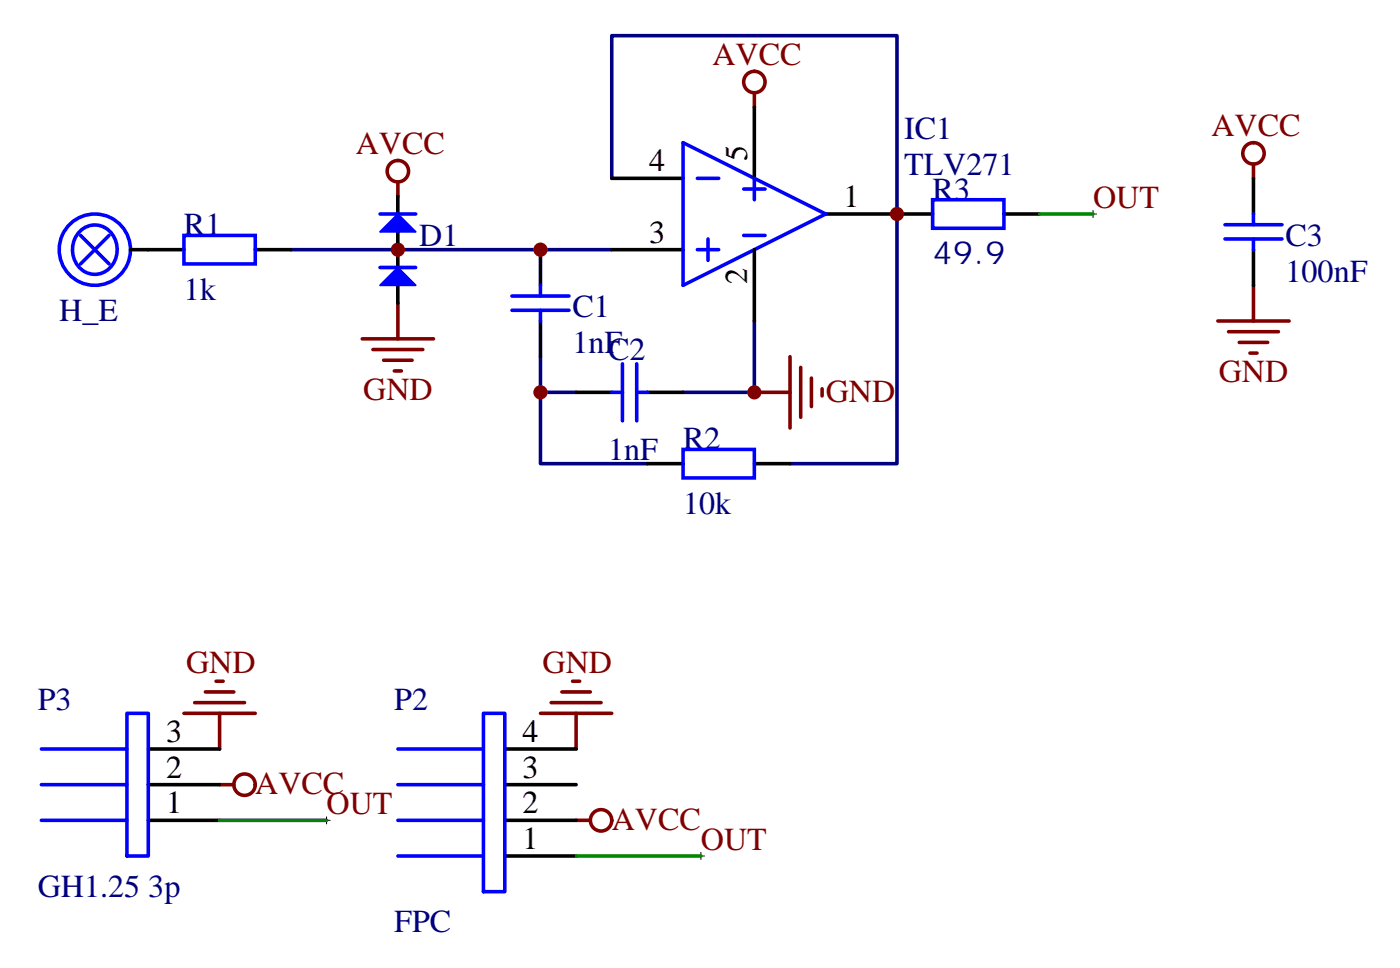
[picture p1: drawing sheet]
<svg xmlns="http://www.w3.org/2000/svg" width="139mm" height="96mm" viewBox="0 0 139 96" stroke-linecap="round" stroke-linejoin="round" font-family="sans-serif">
<g fill="none" stroke="#800000" stroke-width=".35">
<path d="M39.4 15.9a1.06 1.06 0 0 0-1 1.5 1.06 1.06 0 0 0 1.8 .2 1.06 1.06 0 0 0-.5-1.7h-.3M39.4 18v1.4M74.6 9.2v1.4M124 16.2v1.4M35.8 33.5h7.1M36.9 34.6h4.9M38 35.6h2.8M39 36.7h.7M39.4 30v3.5M74.6 38.8h3.6M78.2 35.3v7M79.2 36.3v5"/>
<path d="M80.3 37.4v2.8M81.4 38.5v.7M120.5 31.7h7.1M121.6 32.8h4.9M122.6 33.9h2.8M123.7 34.9h.7M124 28.2v3.5M18.2 70.6h7.1M19.3 69.5h4.9M20.3 68.4h2.8M21.4 67.4h.7M21.7 77.6h1.4"/>
<path d="M21.7 70.6v3.5M53.5 70.6h7M54.5 69.5h5M55.6 68.4h2.8M56.7 67.4h.7M57 70.6v3.5M57 81.1h1.4"/>
<circle cx="74.6" cy="8.1" r="1.06"/>
<circle cx="124" cy="15.2" r="1.06"/>
<circle cx="24.2" cy="77.6" r="1.06"/>
<circle cx="59.5" cy="81.1" r="1.06"/>
</g>
<path d="M107.8 21.2h.7M108.2 20.8v.7M32 81.1h.7M32.3 80.8v.7M69 84.7h.7M69.4 84.3v.7" fill="none" stroke="#000" stroke-width=".1"/>
<path d="M60.5 17.6v-14.1h28.3v42.4h-10.6M28.8 24.7h31.7M53.5 35.3v10.6h10.6M53.5 38.8h3.5M74.6 31.7v7.1h-7" fill="none" stroke="#000080" stroke-width=".35"/>
<g fill="none" stroke="#00f" stroke-width=".35">
<path d="M67.6 14.1l14.1 7.1-14.1 7zM69 17.6h2.1M73.6 18.7h2.1M74.6 17.6v2.2M92.3 19.8h7v2.8h-7zM8 23.3l2.8 2.8M10.4 22.5a2.23 2.23 0 0 0-3.2 2.2 2.19 2.19 0 0 0 1.6 2.3 2.19 2.19 0 0 0 2.6-1.2 2.58 2.58 0 0 0-1-3.2M10.8 23.3l-2.8 2.8M10.8 21.5a3.5 3.5 0 0 0-4.9 3.3 3.5 3.5 0 0 0 5.1 3 3.5 3.5 0 0 0 .5-5.9l-.5-.4M18.2 23.3h7.1v2.8h-7.1zM37.6 26.5h3.5M37.6 21.2h3.5"/>
<path d="M50.7 29.3h5.6M50.7 30.7h5.6M53.5 28.2v1.1M53.5 30.7v1M60.5 38.8h1.1M61.6 36v5.6M63 36v5.6M63 38.8h1.1M69 24.7h2.1M70.1 23.6v2.2M73.6 23.3h2.1M121.2 23.6h5.7"/>
<path d="M121.2 22.2h5.7M124 21.2v1M124 23.6v1.1M67.6 44.4h7v2.9h-7zM4.1 77.6h8.5M4.1 74.1h8.5M12.6 70.6h2.1v14.1h-2.1zM39.4 77.6h8.4M39.4 74.1h8.4M47.8 70.6h2.2v17.6h-2.2zM4.1 81.1h8.5M39.4 84.7h8.4"/>
<path d="M39.4 81.1h8.4"/>
</g>
<g fill="none" stroke="#000" stroke-width=".35">
<path d="M39.4 19.4v1.8M60.5 17.6h7.1M74.6 10.6v7M124 17.6v3.6M12.9 24.7h5.3M25.3 24.7h3.5M39.4 22.9v3.6M39.4 28.2v1.8M53.5 24.7v3.5M53.5 31.7v3.6M57 38.8h3.5M60.5 24.7h7.1"/>
<path d="M64.1 38.8h3.5M74.6 24.7v7M81.7 21.2h10.6M99.3 21.2h3.6M124 24.7v3.5M64.1 45.9h3.5M74.6 45.9h3.6M14.7 77.6h7M14.7 74.1h7M50 77.6h7M50 74.1h7M14.7 81.1h7"/>
<path d="M50 84.7h7M50 81.1h7"/>
</g>
<g fill="#00f" stroke="#00f" stroke-width=".18">
<path d="M39.4 26.5l1.7 1.7h-3.5z"/>
<path d="M39.4 21.2l1.7 1.7h-3.5z"/>
</g>
<path d="M102.9 21.2h5.3M21.7 81.1h10.6M57 84.7h12.4" fill="none" stroke="#008700" stroke-width=".35"/>
<g fill="#800000">
<circle cx="39.4" cy="24.7" r=".71"/>
<circle cx="53.5" cy="38.8" r=".71"/>
<circle cx="53.5" cy="24.7" r=".71"/>
<circle cx="74.6" cy="38.8" r=".71"/>
<circle cx="88.8" cy="21.2" r=".71"/>
</g>
<g font-size="3.2" fill="#800000">
<text x="70.5" y="6.4">AVCC</text>
<text x="35.2" y="15.2">AVCC</text>
<text x="119.9" y="13.5">AVCC</text>
<text x="108.2" y="20.5">OUT</text>
<text x="35.9" y="39.6">GND</text>
<text x="81.7" y="39.8">GND</text>
<text x="120.6" y="37.8">GND</text>
<text x="18.4" y="66.6">GND</text>
<text x="53.7" y="66.6">GND</text>
<text x="25.3" y="78.6">AVCC</text>
<text x="32.3" y="80.5">OUT</text>
<text x="60.5" y="82.1">AVCC</text>
<text x="69.4" y="84">OUT</text>
</g>
<g font-size="3.2">
<text x="64.2" y="16.9">4</text>
<text x="73.9" y="15.9" transform="rotate(-90 73.9 15.9)">5</text>
<text x="64.2" y="24">3</text>
<text x="83.5" y="20.5">1</text>
<text x="73.9" y="28" transform="rotate(-90 73.9 28)">2</text>
<text x="16.4" y="76.9">2</text>
<text x="16.4" y="73.4">3</text>
<text x="51.7" y="76.9">3</text>
<text x="51.7" y="73.4">4</text>
<text x="16.4" y="80.4">1</text>
<text x="51.7" y="84">1</text>
<text x="51.7" y="80.4">2</text>
</g>
<g font-size="3.2" fill="#000080">
<text x="89.5" y="17.3">TLV271</text>
<text x="89.5" y="13.8">IC1</text>
<text x="18.2" y="23.3">R1</text>
<text x="92.3" y="19.8">R3</text>
<text x="18.2" y="29.6">1k</text>
<text x="41.5" y="24.3">D1</text>
<text x="92.3" y="26.1">49.9</text>
<text x="127.2" y="27.9">100nF</text>
<text x="127.2" y="24.3">C3</text>
<text x="5.9" y="31.7">H_E</text>
<text x="56.7" y="34.9">1nFC2</text>
<text x="56.7" y="31.4">C1</text>
<text x="60.2" y="45.5">1nF</text>
<text x="67.6" y="44.4">R2</text>
<text x="67.6" y="50.8">10k</text>
<text x="3.7" y="70.2">P3</text>
<text x="39" y="70.2">P2</text>
<text x="3.7" y="88.7">GH1.25 3p</text>
<text x="39" y="92.2">FPC</text>
</g>
</svg>
